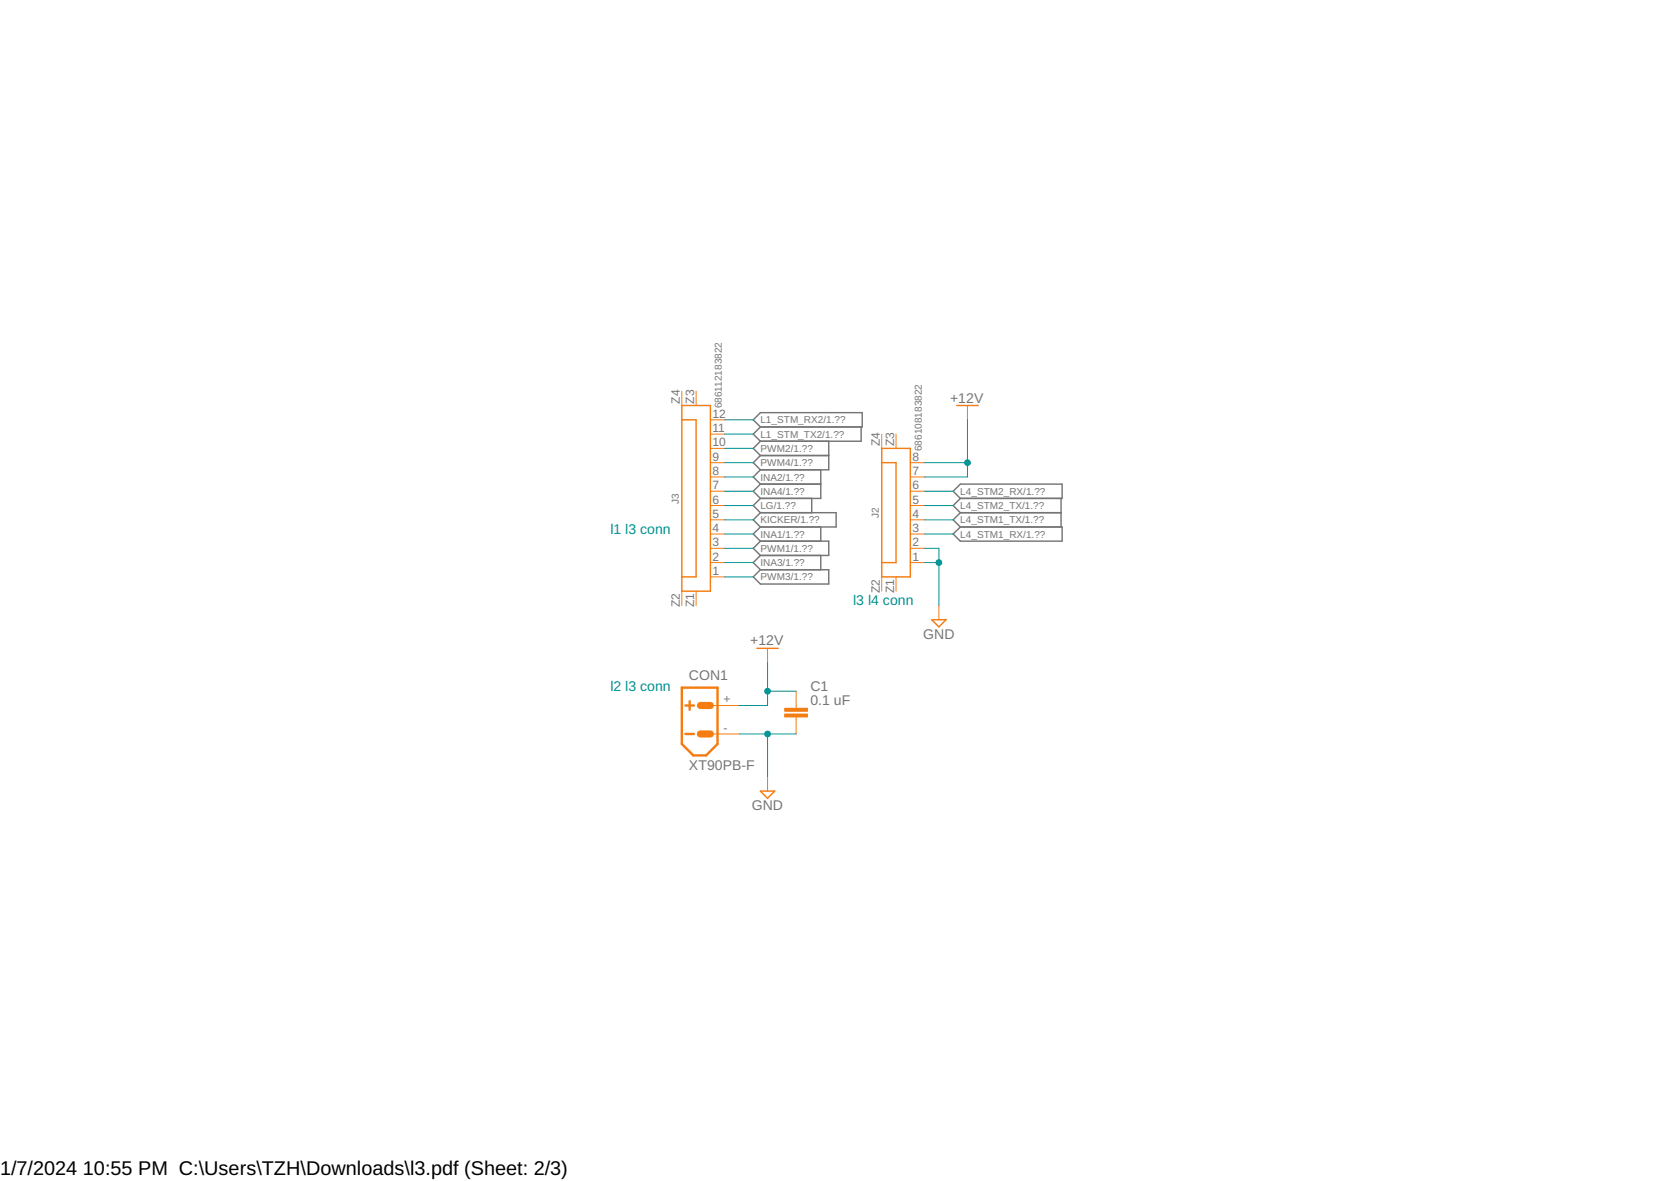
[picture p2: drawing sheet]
<svg xmlns="http://www.w3.org/2000/svg" width="297mm" height="210mm" viewBox="0 0 297 210" stroke-linecap="round" stroke-linejoin="round" font-family="sans-serif">
<g fill="none" stroke="#757575" stroke-width=".25">
<path d="M133.9 74.6l1.3-1.3h18.1v2.6h-18.1zM135.2 75.9l-1.3 1.3 1.3 1.2M135.2 78.4l-1.3 1.3 1.3 1.3M147.3 78.4v5.1h-12.1M153.1 75.9v2.5h-17.9M135.2 88.6l-1.3 1.3 1.3 1.2M135.2 91.1h13.4v2.6h-13.4M135.2 86l-1.3 1.3 1.3 1.3M135.2 86h10.7M135.2 81h12.1M135.2 96.2h12.1v2.5h-12.1M135.2 91.1l-1.3 1.3 1.3 1.3"/>
<path d="M135.2 98.7l-1.3 1.3 1.3 1.3M135.2 96.2l-1.3 1.3 1.3 1.2M135.2 93.7l-1.3 1.2 1.3 1.3M135.2 83.5l-1.3 1.3 1.3 1.2M135.2 81l-1.3 1.2 1.3 1.3M144.3 88.6v2.5M145.9 83.5v5.1h-10.7M145.9 93.7v2.5M145.9 98.7v2.6M169.4 87.3l1.3-1.3h18.1v2.6h-18.1zM169.4 94.9l1.3-1.2h18.1v2.5h-18.1zM170.7 91.1h17.9"/>
<path d="M170.7 91.1l-1.3 1.3 1.3 1.3M170.7 88.6l-1.3 1.3 1.3 1.2M188.6 88.6v5.1M135.2 101.3h12.1v2.5h-12.1l-1.3-1.3z"/>
</g>
<path d="M121.2 122.2h6.4v10l-2.1 2.1h-2.3l-2-2.1zM121.8 125.4h1.6M121.8 130.5h1.6M122.6 124.6v1.6" fill="none" stroke="#f57c10" stroke-width=".42"/>
<g fill="none" stroke="#f57c10" stroke-width=".18">
<path d="M121.2 69.5v2.6M123.7 69.5v2.6M126.3 79.7h2.5M126.3 77.2h2.5M126.3 74.6h2.5M156.7 77.2v2.5M159.3 77.2v2.5M172 72.1v2.5M126.3 100h2.5M126.3 97.5h2.5M126.3 94.9h2.5M126.3 92.4h2.5"/>
<path d="M126.3 89.9h2.5M126.3 87.3h2.5M126.3 84.8h2.5M126.3 82.2h2.5M161.8 100h2.6M161.8 97.5h2.6M161.8 94.9h2.6M161.8 92.4h2.6M161.8 89.9h2.6M161.8 87.3h2.6M161.8 84.8h2.6M161.8 82.2h2.6"/>
<path d="M121.2 105.1v2.5M123.7 105.1v2.5M126.3 102.5h2.5M136.4 115.2v2.6M156.7 102.5v2.6M159.3 102.5v2.6M166.9 107.6v2.6M126.3 125.4h5.1M126.3 130.5h5.1M136.4 138.1v2.5M141.5 122.9v3M141.5 127.4v3.1"/>
</g>
<path d="M124.5 125.4h1.8M124.5 130.5h1.8" fill="none" stroke="#f57c10" stroke-width="1.3"/>
<path d="M121.2 74.6h2.5v27.9h-2.5M121.2 72.1h5.1v33h-5.1zM156.7 79.7h5.1v22.8h-5.1zM170.1 72.1h3.8M156.7 82.2h2.6v17.8h-2.6M134.5 115.2h3.8M165.6 110.2h2.6l-1.3 1.2zM135.2 140.6h2.5l-1.3 1.3z" fill="none" stroke="#f57c10" stroke-width=".25"/>
<g fill="#f57c10" stroke="#f57c10" stroke-width=".18">
<path d="M139.5 126.9h4.1v.5h-4.1z"/>
<path d="M139.5 125.9h4.1v.5h-4.1z"/>
</g>
<g fill="none" stroke="#009292" stroke-width=".18">
<path d="M128.8 74.6h5.1M128.8 77.2h5.1M128.8 79.7h5.1M172 74.6v10.2h-7.6M128.8 84.8h5.1M128.8 82.2h5.1M128.8 97.5h5.1M128.8 100h5.1M128.8 89.9h5.1M128.8 87.3h5.1M128.8 92.4h5.1M128.8 94.9h5.1"/>
<path d="M164.4 82.2h7.6M164.4 97.5h2.5v10.1M164.4 100h2.5M164.4 89.9h5M164.4 87.3h5M164.4 92.4h5M164.4 94.9h5M128.8 102.5h5.1M136.4 117.8v7.6h-5M131.4 130.5h10.1M136.4 130.5v7.6M136.4 122.9h5.1"/>
</g>
<g fill="#009292" stroke="#009292" stroke-width=".18">
<circle cx="136.4" cy="122.9" r=".51"/>
<circle cx="172" cy="82.2" r=".51"/>
<circle cx="136.4" cy="130.5" r=".51"/>
<circle cx="166.9" cy="100" r=".51"/>
</g>
<g font-size="3.5">
<text x="0" y="208.9">1/7/2024</text>
<text x="14.7" y="208.9">10:55 PM C:\Users\TZH\Downloads\l3.pdf (Sheet: 2/3)</text>
</g>
<g font-size="2.5" fill="#757575">
<text x="168.9" y="71.6">+12V</text>
<text x="164.1" y="113.6">GND</text>
<text x="133.3" y="114.7">+12V</text>
<text x="122.5" y="120.8">CON1</text>
<text x="144.1" y="125.4">0.1 uF</text>
<text x="144.1" y="122.8">C1</text>
<text x="122.5" y="136.8">XT90PB-F</text>
<text x="133.7" y="144">GND</text>
</g>
<g font-size="2.5" fill="#009292">
<text x="108.5" y="94.9">l1 l3 conn</text>
<text x="151.7" y="107.6">l3 l4 conn</text>
<text x="108.5" y="122.8">l2 l3 conn</text>
</g>
<g font-size="2.1" fill="#757575">
<text x="120.8" y="71.7" transform="rotate(-90 120.8 71.7)">Z4</text>
<text x="123.4" y="71.7" transform="rotate(-90 123.4 71.7)">Z3</text>
<text x="126.6" y="76.8">11</text>
<text x="126.6" y="74.3">12</text>
<text x="126.6" y="81.9">9</text>
<text x="126.6" y="79.3">10</text>
<text x="156.4" y="79.3" transform="rotate(-90 156.4 79.3)">Z4</text>
<text x="158.9" y="79.3" transform="rotate(-90 158.9 79.3)">Z3</text>
<text x="162.2" y="81.9">8</text>
<text x="126.6" y="89.5">6</text>
<text x="126.6" y="87">7</text>
<text x="126.6" y="84.4">8</text>
<text x="162.2" y="89.5">5</text>
<text x="162.2" y="87">6</text>
<text x="162.2" y="84.4">7</text>
<text x="126.6" y="94.6">4</text>
<text x="126.6" y="92">5</text>
<text x="162.2" y="94.6">3</text>
<text x="162.2" y="92">4</text>
<text x="126.6" y="99.6">2</text>
<text x="126.6" y="97.1">3</text>
<text x="162.2" y="99.6">1</text>
<text x="162.2" y="97.1">2</text>
<text x="120.8" y="107.9" transform="rotate(-90 120.8 107.9)">Z2</text>
<text x="123.4" y="107.9" transform="rotate(-90 123.4 107.9)">Z1</text>
<text x="126.6" y="102.2">1</text>
<text x="156.4" y="105.4" transform="rotate(-90 156.4 105.4)">Z2</text>
<text x="158.9" y="105.4" transform="rotate(-90 158.9 105.4)">Z1</text>
<text x="128.6" y="125">+</text>
<text x="128.6" y="130.1">-</text>
</g>
<g font-size="1.8" fill="#757575">
<text x="128.3" y="72.6" transform="rotate(-90 128.3 72.6)">686112183822</text>
<text x="135.2" y="75.2">L1_STM_RX2/1.??</text>
<text x="135.2" y="77.8">L1_STM_TX2/1.??</text>
<text x="135.2" y="80.3">PWM2/1.??</text>
<text x="135.2" y="82.9">PWM4/1.??</text>
<text x="163.9" y="80.2" transform="rotate(-90 163.9 80.2)">686108183822</text>
<text x="120.7" y="89.5" transform="rotate(-90 120.7 89.5)">J3</text>
<text x="135.2" y="87.9">INA4/1.??</text>
<text x="135.2" y="85.4">INA2/1.??</text>
<text x="170.7" y="87.9">L4_STM2_RX/1.??</text>
<text x="135.2" y="90.5">LG/1.??</text>
<text x="135.2" y="93">KICKER/1.??</text>
<text x="135.2" y="95.6">INA1/1.??</text>
<text x="156.2" y="92" transform="rotate(-90 156.2 92)">J2</text>
<text x="170.7" y="93">L4_STM1_TX/1.??</text>
<text x="170.7" y="95.6">L4_STM1_RX/1.??</text>
<text x="170.7" y="90.5">L4_STM2_TX/1.??</text>
<text x="135.2" y="100.6">INA3/1.??</text>
<text x="135.2" y="98.1">PWM1/1.??</text>
<text x="135.2" y="103.2">PWM3/1.??</text>
</g>
</svg>
